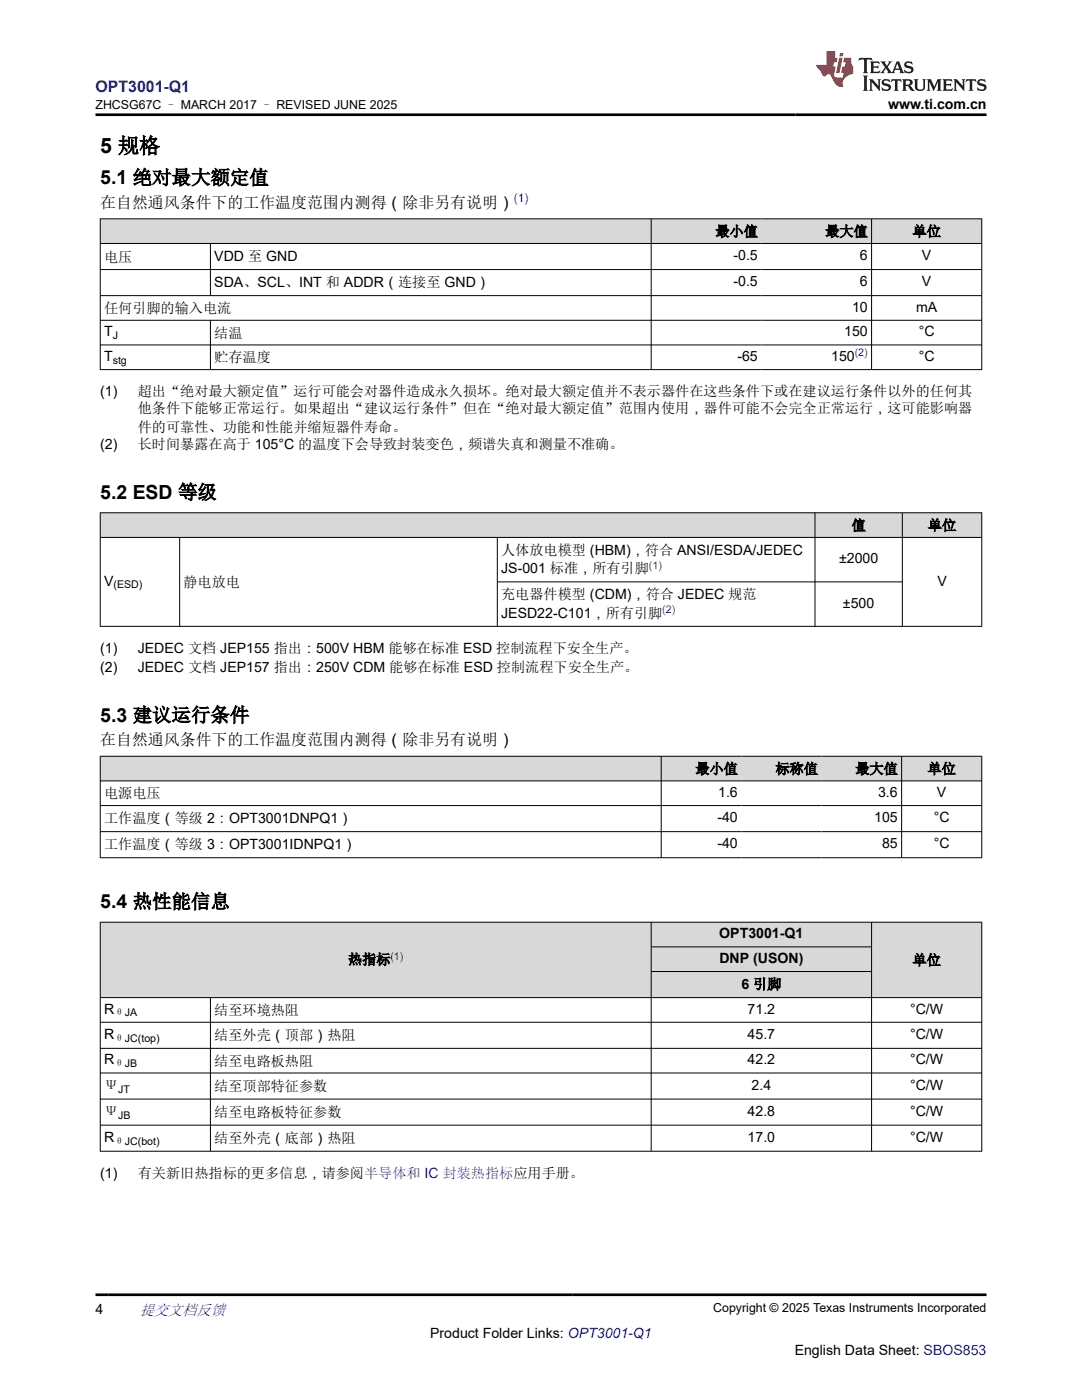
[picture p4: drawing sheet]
<svg xmlns="http://www.w3.org/2000/svg" width="216mm" height="279mm" viewBox="0 0 216 279" stroke-linecap="round" stroke-linejoin="round" font-family="sans-serif">
<g fill="#d8d8d8">
<path d="M20 43.7h175.9v4.9h-175.9z" fill-rule="evenodd"/>
<path d="M20.1 43.7h109.8v4.8h-109.8z" fill-rule="evenodd"/>
<path d="M130 43.7h21.9v4.8h-21.9z" fill-rule="evenodd"/>
<path d="M151.9 43.7h22v4.8h-22z" fill-rule="evenodd"/>
<path d="M174 43.7h21.8v4.8h-21.8z" fill-rule="evenodd"/>
</g>
<g fill="none" stroke="#000" stroke-width=".2">
<path d="M19.9 43.7h176.1M19.9 48.6h176.1M19.9 53.8h176.1M19.9 59h176.1M20 43.6v30.2M42 48.6v10.5M129.9 43.6v30.2M173.9 43.6v30.2M195.9 43.6v30.2M19.9 63.9h176.1M19.9 68.8h176.1M19.9 73.8h176.1"/>
<path d="M42 63.9v9.9"/>
</g>
<g fill="#d8d8d8">
<path d="M20 102.3h175.9v5h-175.9z" fill-rule="evenodd"/>
<path d="M20.1 102.4h142.5v4.8h-142.5z" fill-rule="evenodd"/>
<path d="M162.7 102.4h17.3v4.8h-17.3z" fill-rule="evenodd"/>
<path d="M180.1 102.4h15.7v4.8h-15.7z" fill-rule="evenodd"/>
</g>
<path d="M19.9 102.3h176.1M19.9 107.3h176.1M20 102.3v22.8M35.8 107.3v17.8M99.2 107.3v17.8M99.2 116.1h80.9M162.6 102.3v22.8M180.1 102.3v22.8M195.9 102.3v22.8M19.9 125h176.1" fill="none" stroke="#000" stroke-width=".2"/>
<g fill="#d8d8d8">
<path d="M20 150.9h175.9v4.9h-175.9z" fill-rule="evenodd"/>
<path d="M20.1 151h111.8v4.8h-111.8z" fill-rule="evenodd"/>
<path d="M132 151h15.9v4.8h-15.9z" fill-rule="evenodd"/>
<path d="M147.9 151h16v4.8h-16z" fill-rule="evenodd"/>
<path d="M163.9 151h15.9v4.8h-15.9z" fill-rule="evenodd"/>
<path d="M180 151h15.8v4.8h-15.8z" fill-rule="evenodd"/>
</g>
<path d="M19.9 150.9h176.1M19.9 155.8h176.1M20 150.9v20.3M131.9 150.9v20.3M179.9 150.9v20.3M195.9 150.9v20.3M19.9 160.8h176.1M19.9 166h176.1M19.9 171.2h176.1" fill="none" stroke="#000" stroke-width=".2"/>
<g fill="#d8d8d8">
<path d="M20 184h175.9v5h-175.9z" fill-rule="evenodd"/>
<path d="M20.1 184.1h109.8v14.9h-109.8z" fill-rule="evenodd"/>
<path d="M130 184.1h43.9v4.8h-43.9z" fill-rule="evenodd"/>
<path d="M174 184.1h21.8v14.9h-21.8z" fill-rule="evenodd"/>
<path d="M130 189h43.9v4.8h-43.9z" fill-rule="evenodd"/>
<path d="M130 194h43.9v5h-43.9z" fill-rule="evenodd"/>
</g>
<g fill="none" stroke="#000" stroke-width=".2">
<path d="M19.9 184h176.1M19.9 199.1h176.1M20 184v45.8M42 199.1v30.7M129.9 184v45.8M129.9 189h44.1M129.9 193.9h44.1M173.9 184v45.8M195.9 184v45.8M19.9 204h176.1M19.9 209.2h176.1M19.9 214.1h176.1"/>
<path d="M19.9 219.3h176.1M19.9 224.5h176.1M19.9 229.8h176.1"/>
</g>
<path d="M171.5 11.6l-.2 .5 .5-.2h.6v.1v2.2l-.2 .4h1l-.2-.4v-2.2v-.1h.5l.6 .2-.2-.5zM173.6 12.3l.2 .4v1.5l-.2 .4h1.9l.1-.6a1.08 1.08 0 0 1-1.3 .2v-.7h.6l.4 .2v-.7l-.4 .2h-.6v-.5l.2-.2a1 1 0 0 1 1 .3l-.1-.5zM175.7 12.3l.9 1.1-1 1.2h.9l-.2-.2 .5-.8 .4 .8-.2 .2h1.6l-.2-.2 .2-.5h.9l.1 .5-.1 .2h.9l-.2-.3-.8-2h-.5l-.9 2.2-.9-1.1 .9-1.1h-.8l.2 .2-.4 .6-.4-.6 .2-.2zM179 12.7l.4 1h-.7zM180.7 12.4a.65 .65 0 0 0-.2 .7 .65 .65 0 0 0 .6 .5l.6 .1 .1 .3a.79 .79 0 0 1-.7 .4 .79 .79 0 0 1-.7-.5l.1 .7 .2-.1a.93 .93 0 0 0 1.1 .1 .93 .93 0 0 0 .4-1 1.46 1.46 0 0 0-1.2-.6l-.1-.3a1.09 1.09 0 0 1 1.2 .2l-.2-.6-.1 .1-.5-.2zM172.2 15.1l.2 .4v2.2l-.2 .4h1l-.2-.4v-2.2l.2-.4zM173.4 15.8l.2 .4v1.5l-.2 .4h.8l-.3-.4 .1-1.3 1.6 1.8v-2l.2-.4h-.7l.1 .2 .1 1.1-1.2-1.3zM176.2 15.9a.65 .65 0 0 0-.2 .8 .65 .65 0 0 0 .6 .4l.6 .2 .1 .2a.79 .79 0 0 1-.7 .4 .79 .79 0 0 1-.7-.5l.1 .7 .2-.1a.93 .93 0 0 0 1.1 .1 .93 .93 0 0 0 .4-.9 1.46 1.46 0 0 0-1.2-.6l-.1-.4a1.09 1.09 0 0 1 1.2 .2l-.1-.6-.2 .1-.5-.1zM177.9 15.8l-.1 .6a.63 .63 0 0 1 .8-.3v1.6l-.3 .4h1l-.2-.4v-1.6a.66 .66 0 0 1 .8 .3l-.1-.6zM180 15.8l.2 .4v1.5l-.2 .4h1l-.2-.2-.1-.7h.5l.1 .2a.79 .79 0 0 0 1.2 .6l-1-.9a.61 .61 0 0 0 .6-.6 .61 .61 0 0 0-.5-.7zM180.8 16.1h.1a.47 .47 0 0 1 .5 .1 .47 .47 0 0 1 .1 .5l-.1 .1-.7 .1zM182.3 15.8l.2 .2a2.27 2.27 0 0 0 .4 2 1.04 1.04 0 0 0 1.7-.7v-1.3l.2-.2h-.8l.2 .4v1.1a.6 .6 0 0 1-.6 .6 .6 .6 0 0 1-.6-.6v-1.1l.3-.4zM184.9 15.8l.2 .4v1.5l-.2 .4h.8l-.3-.4v-1.4l.9 1.9 .9-1.9v1.4l-.3 .4h1l-.2-.4v-1.5l.2-.4h-.8l-.7 1.5-.6-1.5zM188.1 15.8l.2 .4v1.5l-.2 .4h1.9l.1-.6a1.09 1.09 0 0 1-1.3 .2v-.7h.6l.4 .2v-.6l-.4 .2h-.6v-.6l.2-.1a1.01 1.01 0 0 1 1 .3l-.1-.6zM190.2 15.8l.3 .4v1.5l-.3 .4h.8l-.2-.4v-1.3l1.6 1.8v-2l.2-.4h-.7l.2 .2v1.1l-1.2-1.3zM192.8 15.8l-.1 .6a.63 .63 0 0 1 .8-.3v1.6l-.3 .4h1l-.2-.4v-1.6a.66 .66 0 0 1 .8 .3l-.1-.6zM195.2 15.9a.65 .65 0 0 0-.2 .8 .65 .65 0 0 0 .6 .4l.6 .2 .2 .2a.79 .79 0 0 1-.7 .4 .79 .79 0 0 1-.7-.5l.1 .7 .2-.1a.93 .93 0 0 0 1 .1 .93 .93 0 0 0 .5-.9 1.46 1.46 0 0 0-1.3-.6v-.4a1.09 1.09 0 0 1 1.2 .2l-.2-.6-.2 .1-.5-.1z" fill="#231f20"/>
<path d="M164.9 10.2v2.8h-2l.1 .3 .8 1a.95 .95 0 0 0 1 .9 .59 .59 0 0 1 .5-.4 .59 .59 0 0 1 .5 .4l.4 .7a1.59 1.59 0 0 0 2.1 1.4 1.61 1.61 0 0 1 1-2.3l1-.3-.1-1.5a1.59 1.59 0 0 1-.3-1.7h-1.5l-.2 .9h.6l-.2 .9h-.5l-.2 1v.2l.4 .1-.1 .9h-.7a.73 .73 0 0 1-1-.7l.3-1.5h-.5l.1-.9h.5l.2-.9h-.5v-1.3zM167.4 11.5l-.6 3.1h.7l.6-3.1zM167.6 10.6l-.1 .6h.7l.1-.6z" fill="#ed1c24"/>
<path d="M19 22.9h177.8M19 258.4h177.8" fill="none" stroke="#000" stroke-width=".53"/>
<text font-size="4.2" x="20" y="30.5">5 规格</text>
<g font-size="3.9">
<text x="20" y="36.7">5.1 绝对最大额定值</text>
<text x="20" y="99.5">5.2 ESD 等级</text>
<text x="20" y="144">5.3 建议运行条件</text>
<text x="20" y="181.3">5.4 热性能信息</text>
</g>
<text font-size="3.2" fill="#00f" x="19" y="18.3">OPT3001-Q1</text>
<g font-size="3.2">
<text x="20" y="41.5">在自然通风条件下的工作温度范围内测得（除非另有说明）</text>
<text x="20" y="148.7">在自然通风条件下的工作温度范围内测得（除非另有说明）</text>
</g>
<text font-size="3" fill="#00f" x="27.9" y="262.4">提交文档反馈</text>
<g font-size="2.8">
<text x="177.2" y="21.7">www.ti.com.cn</text>
<text x="142.8" y="47.1">最小值</text>
<text x="164.7" y="47.1">最大值</text>
<text x="182.1" y="47.1">单位</text>
<text x="20.8" y="52.2">电压</text>
<text x="42.8" y="52.1">VDD 至 GND</text>
<text x="146.4" y="51.9">-0.5</text>
<text x="171.6" y="51.9">6</text>
<text x="184" y="51.9">V</text>
<text x="42.8" y="57.3">SDA、SCL、INT 和 ADDR（连接至 GND）</text>
<text x="146.4" y="57.1">-0.5</text>
<text x="171.6" y="57.1">6</text>
<text x="184" y="57.1">V</text>
<text x="20.8" y="62.5">任何引脚的输入电流</text>
<text x="170" y="62.2">10</text>
<text x="182.8" y="62.2">mA</text>
<text x="20.8" y="67.1">T</text>
<text x="42.8" y="67.4">结温</text>
<text x="168.4" y="67.1">150</text>
<text x="183.3" y="67.1">°C</text>
<text x="20.8" y="72">T</text>
<text x="42.8" y="72.3">贮存温度</text>
<text x="147.1" y="72">-65</text>
<text x="165.8" y="72">150</text>
<text x="183.3" y="72">°C</text>
<text x="20" y="79.1">(1)</text>
<text x="27.5" y="79.1">超出“绝对最大额定值”运行可能会对器件造成永久损坏。绝对最大额定值并不表示器件在这些条件下或在建议运行条件以外的任何其</text>
<text x="27.5" y="82.5">他条件下能够正常运行。如果超出“建议运行条件”但在“绝对最大额定值”范围内使用，器件可能不会完全正常运行，这可能影响器</text>
<text x="20" y="89.6">(2)</text>
<text x="27.5" y="86.2">件的可靠性、功能和性能并缩短器件寿命。</text>
<text x="27.5" y="89.6">长时间暴露在高于 105°C 的温度下会导致封装变色，频谱失真和测量不准确。</text>
<text x="169.9" y="105.8">值</text>
<text x="185.2" y="105.8">单位</text>
<text x="100" y="110.7">人体放电模型 (HBM)，符合 ANSI/ESDA/JEDEC</text>
<text x="167.4" y="112.4">±2000</text>
<text x="20.8" y="116.9">V</text>
<text x="36.6" y="117.1">静电放电</text>
<text x="100" y="114.4">JS-001 标准，所有引脚</text>
<text x="100" y="119.6">充电器件模型 (CDM)，符合 JEDEC 规范</text>
<text x="187" y="116.9">V</text>
<text x="100" y="123.3">JESD22-C101，所有引脚</text>
<text x="168.2" y="121.3">±500</text>
<text x="20" y="130.4">(1)</text>
<text x="27.5" y="130.4">JEDEC 文档 JEP155 指出：500V HBM 能够在标准 ESD 控制流程下安全生产。</text>
<text x="20" y="134">(2)</text>
<text x="27.5" y="134">JEDEC 文档 JEP157 指出：250V CDM 能够在标准 ESD 控制流程下安全生产。</text>
<text x="138.8" y="154.4">最小值</text>
<text x="154.7" y="154.4">标称值</text>
<text x="170.7" y="154.4">最大值</text>
<text x="185.1" y="154.4">单位</text>
<text x="20.8" y="159.3">电源电压</text>
<text x="143.3" y="159">1.6</text>
<text x="175.2" y="159">3.6</text>
<text x="187" y="159">V</text>
<text x="20.8" y="164.2">工作温度（等级 2：OPT3001DNPQ1）</text>
<text x="143.1" y="164.1">-40</text>
<text x="174.4" y="164.1">105</text>
<text x="186.3" y="164.1">°C</text>
<text x="20.8" y="169.4">工作温度（等级 3：OPT3001IDNPQ1）</text>
<text x="143.1" y="169.3">-40</text>
<text x="176" y="169.3">85</text>
<text x="186.3" y="169.3">°C</text>
<text x="143.5" y="187.2">OPT3001-Q1</text>
<text x="69.4" y="192.4">热指标</text>
<text x="143.5" y="192.2">DNP (USON)</text>
<text x="147.9" y="197.4">6 引脚</text>
<text x="182.1" y="192.6">单位</text>
<text x="20.8" y="202.3">R</text>
<text x="42.8" y="202.6">结至环境热阻</text>
<text x="149.2" y="202.3">71.2</text>
<text x="181.6" y="202.3">°C/W</text>
<text x="20.8" y="207.3">R</text>
<text x="42.8" y="207.5">结至外壳（顶部）热阻</text>
<text x="149.2" y="207.3">45.7</text>
<text x="181.6" y="207.3">°C/W</text>
<text x="20.8" y="212.4">R</text>
<text x="42.8" y="212.7">结至电路板热阻</text>
<text x="149.2" y="212.4">42.2</text>
<text x="181.6" y="212.4">°C/W</text>
<text x="20.8" y="217.6">Ψ</text>
<text x="42.8" y="217.8">结至顶部特征参数</text>
<text x="150" y="217.5">2.4</text>
<text x="181.6" y="217.5">°C/W</text>
<text x="20.8" y="222.8">Ψ</text>
<text x="20.8" y="227.9">R</text>
<text x="42.8" y="223">结至电路板特征参数</text>
<text x="149.2" y="222.7">42.8</text>
<text x="149.2" y="227.9">17.0</text>
<text x="181.6" y="222.7">°C/W</text>
<text x="181.6" y="227.9">°C/W</text>
<text x="42.8" y="228">结至外壳（底部）热阻</text>
<text x="20" y="235.1">(1)</text>
<text x="27.5" y="235.1">有关新旧热指标的更多信息，请参阅半导体和 IC 封装热指标应用手册。</text>
<text x="19" y="262.1">4</text>
<text x="85.8" y="266.9">Product Folder Links: OPT3001-Q1</text>
<text x="158.6" y="270.3">English Data Sheet: SBOS853</text>
</g>
<g font-size="2.5">
<text x="19.1" y="21.8">ZHCSG67C – MARCH 2017 – REVISED JUNE 2025</text>
<text x="142.3" y="261.8">Copyright © 2025 Texas Instruments Incorporated</text>
</g>
<text font-size="2.4" fill="#00f" x="102.6" y="40.4">(1)</text>
<g font-size="2.1">
<text x="22.5" y="67.7">J</text>
<text x="22.5" y="72.6">stg</text>
<text x="22.6" y="117.4">(ESD)</text>
<text x="22.8" y="202.9">θJA</text>
<text x="22.8" y="207.9">θJC(top)</text>
<text x="22.8" y="213">θJB</text>
<text x="23.6" y="218.2">JT</text>
<text x="23.6" y="223.4">JB</text>
<text x="22.8" y="228.4">θJC(bot)</text>
</g>
<g font-size="2.1" fill="#00f">
<text x="170.6" y="71.1">(2)</text>
<text x="129.5" y="113.5">(1)</text>
<text x="132.2" y="122.3">(2)</text>
<text x="77.9" y="191.5">(1)</text>
</g>
</svg>
